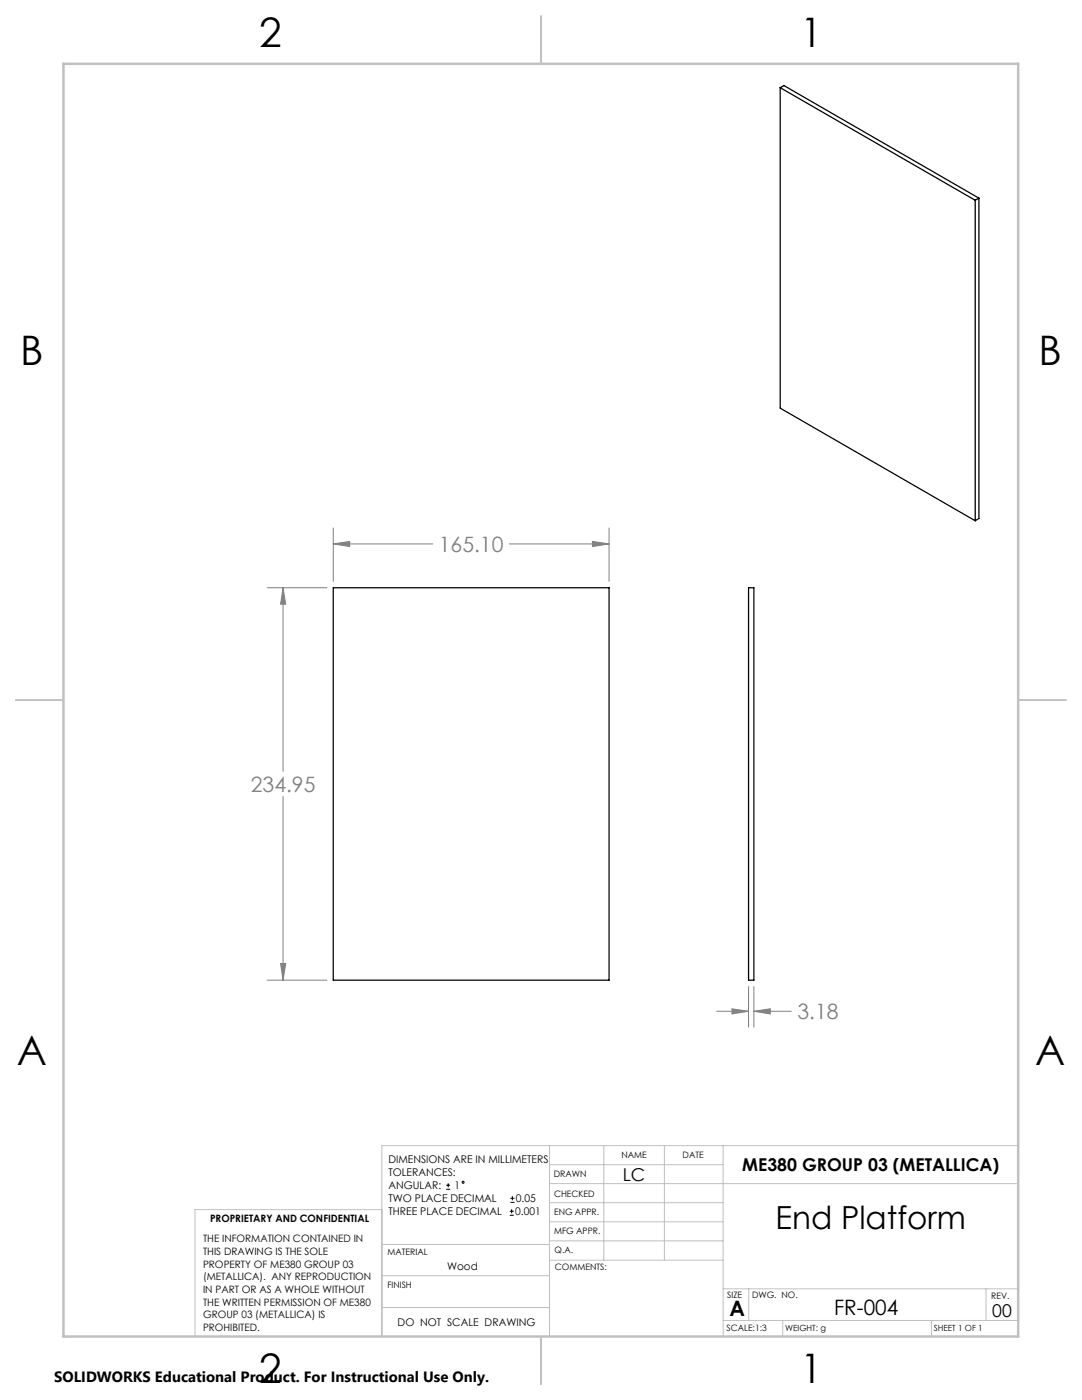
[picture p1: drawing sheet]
<svg xmlns="http://www.w3.org/2000/svg" width="216mm" height="279mm" viewBox="0 0 216 279" stroke-linecap="round" stroke-linejoin="round" font-family="sans-serif">
<path d="M155.7 17.5v64l38.9 22.4M155.7 17.5l38.9 22.5M155.7 17.5l.7-.4 38.9 22.4M194.6 40v63.9M195.3 39.5v64l-.7 .4M195.3 39.5l-.7 .5M66.5 117.3h55v78.3h-55zM149.4 117.3h1v78.3h-1z" fill="none" stroke="#000" stroke-width=".25"/>
<g fill="none" stroke="#000" stroke-width=".2">
<path d="M89 237.3h.8M89 236.5h.8M89.4 236.1v.9M101.8 240h.9M101.8 239.1h.9M102.2 238.7v.8M101.7 242.5h.8M101.7 241.7h.8M102.1 241.3v.8"/>
<circle cx="92.4" cy="235.9" r=".2"/>
</g>
<g fill="none" stroke="#808080" stroke-width=".2">
<path d="M53.3 117.3h11.9M56.5 117.3l.5 3.3h-1zM56.5 117.3v36.6M66.5 108.5l3.3-.4v1zM66.5 105.4v10.6M66.5 108.5h19.9M101.6 108.5h19.9M118.2 108.1l3.3 .4-3.3 .6zM121.5 105.4v10.6M56.5 159v36.6M53.3 195.6h11.9M56 192.3h1l-.5 3.3z"/>
<path d="M149.4 196.9v8.1M150.4 196.9v8.1M143 201.8h6.4M146 201.3l3.4 .5-3.4 .6zM150.4 201.8l3.3-.5v1.1zM150.4 201.8h7.5"/>
</g>
<g fill="none" stroke="#c0c0c0" stroke-width=".2">
<path d="M109.6 228.6v38.1M109.6 232.4h34.7M109.6 236.2h93.6M120.5 228.6v22.9M132.6 228.6v22.9M144.3 228.6v38.1M203.2 228.6h-127v38.1M76.2 254.6h33.4M76.2 248.4h33.4M76.2 241.4h-37.3v25.3M109.6 251.5h34.7M109.6 240h34.7"/>
<path d="M109.6 243.8h34.7M109.6 247.7h34.7M144.3 257.2h58.9M149.4 257.2v6.3M196.7 257.2v6.3M76.2 260.9h33.4M144.3 263.5h58.9M156.2 263.5v3.2M185.9 263.5v3.2"/>
</g>
<path d="M108 3.2v9.5M3.1 139.7h9.6M203.2 139.7h9.5M108 266.7v9.6" fill="none" stroke="#c0c0c0" stroke-width=".25"/>
<path d="M12.7 12.7h190.5v254h-190.5z" fill="none" stroke="#c0c0c0" stroke-width=".5"/>
<path d="M118.2 108.1l3.3 .4-3.3 .6zM66.5 108.5l3.3-.4v1zM56.5 117.3l.5 3.3h-1zM56 192.3h1l-.5 3.3zM150.4 201.8l3.3-.5v1.1zM146 201.3l3.4 .5-3.4 .6z" fill="#808080"/>
<g font-size="8.1">
<text x="51.7" y="9.3">2</text>
<text x="159.7" y="9.3">1</text>
<text x="4" y="72.8">B</text>
<text x="207.2" y="72.8">B</text>
<text x="3.3" y="212.5">A</text>
<text x="206.5" y="212.5">A</text>
<text x="51.7" y="276">2</text>
<text x="159.7" y="276">1</text>
</g>
<text font-size="6.3" x="154.8" y="245.4">End Platform</text>
<g font-size="4.2" fill="#808080">
<text x="87.6" y="110.1">165.10</text>
<text x="50.1" y="158">234.95</text>
<text x="159.1" y="203.4">3.18</text>
</g>
<g font-size="4.2">
<text x="145.6" y="262.7">A</text>
<text x="166.4" y="262.4">FR-004</text>
</g>
<g font-size="3.5">
<text x="148.1" y="233.6">ME380 GROUP 03 (METALLICA)</text>
<text x="124.3" y="235.6">LC</text>
<text x="198" y="262.8">00</text>
</g>
<text font-size="3" x="10.8" y="275.7">SOLIDWORKS Educational Product. For Instructional Use Only.</text>
<g font-size="2.1">
<text x="77.5" y="232.2">DIMENSIONS ARE IN MILLIMETERS</text>
<text x="77.5" y="234.7">TOLERANCES:</text>
<text x="77.5" y="237.3">ANGULAR:</text>
<text x="77.5" y="239.9">TWO PLACE DECIMAL</text>
<text x="90.7" y="237.3">1</text>
<text x="102.9" y="239.9">0.05</text>
<text x="77.5" y="242.5">THREE PLACE DECIMAL</text>
<text x="102.8" y="242.5">0.001</text>
<text x="89.2" y="253.4">Wood</text>
<text x="79.3" y="264.6">DO NOT SCALE DRAWING</text>
</g>
<g font-size="2">
<text x="41.9" y="244">PROPRIETARY AND CONFIDENTIAL</text>
<text x="40.5" y="248">THE INFORMATION CONTAINED IN</text>
<text x="40.5" y="250.5">THIS DRAWING IS THE SOLE</text>
<text x="40.5" y="253">PROPERTY OF ME380 GROUP 03</text>
<text x="40.5" y="255.5">(METALLICA). ANY REPRODUCTION</text>
<text x="40.5" y="258.1">IN PART OR AS A WHOLE WITHOUT</text>
<text x="40.5" y="260.6">THE WRITTEN PERMISSION OF ME380</text>
<text x="40.5" y="263.1">GROUP 03 (METALLICA) IS</text>
<text x="40.5" y="265.6">PROHIBITED.</text>
</g>
<g font-size="1.8">
<text x="124" y="231.1">NAME</text>
<text x="136.2" y="231.1">DATE</text>
<text x="110.5" y="234.8">DRAWN</text>
<text x="110.5" y="238.9">CHECKED</text>
<text x="110.6" y="242.5">ENG APPR.</text>
<text x="77.3" y="250.5">MATERIAL</text>
<text x="110.6" y="246.3">MFG APPR.</text>
<text x="110.7" y="250">Q.A.</text>
<text x="77.3" y="257">FINISH</text>
<text x="110.7" y="253.5">COMMENTS:</text>
<text x="145.1" y="259">SIZE</text>
<text x="150.1" y="259.1">DWG. NO.</text>
<text x="197.8" y="259.2">REV.</text>
<text x="145" y="265.7">SCALE:1:3</text>
</g>
<g font-size="1.7">
<text x="156.7" y="265.7">WEIGHT: g</text>
<text x="186.3" y="265.7">SHEET 1 OF 1</text>
</g>
</svg>
